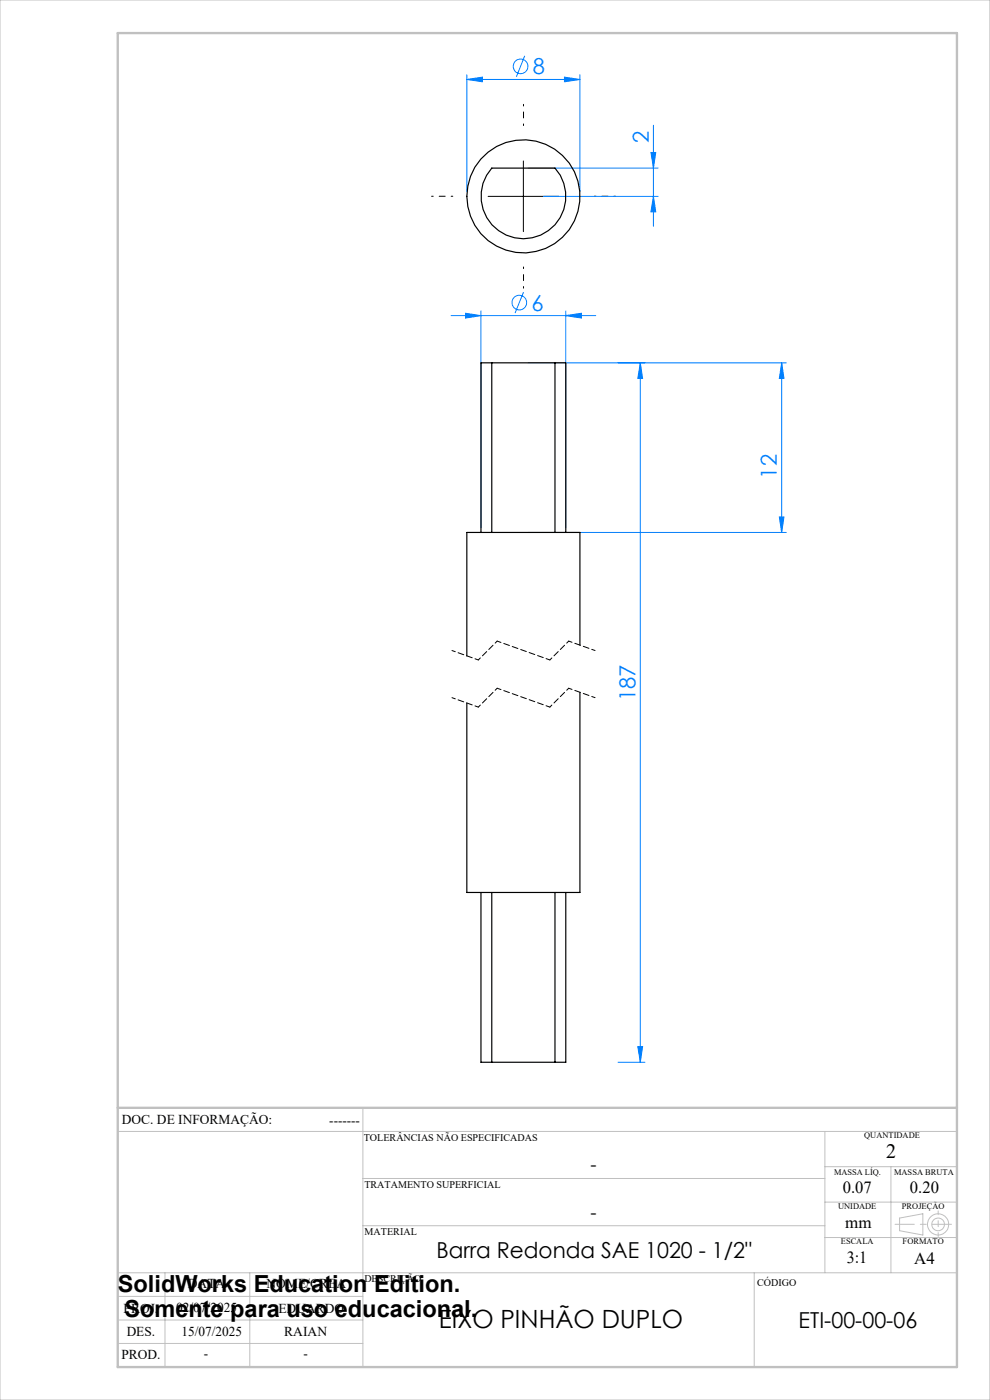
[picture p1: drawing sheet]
<svg xmlns="http://www.w3.org/2000/svg" width="210mm" height="297mm" viewBox="0 0 210 297" stroke-linecap="round" stroke-linejoin="round" font-family="sans-serif">
<g fill="none" stroke="#0080ff" stroke-width=".21">
<path d="M99 16.9l3.3-.5v1zM99 15.9v24.7M99 16.9h24M111.3 11.8l-1.8 4.5M119.7 16.4l3.3 .5-3.3 .5zM123 15.9v24.7M112 35.7h27.6M138.1 32.3h1l-.5 3.4zM138.6 26.6v21.4M115.3 41.7h24.3M138.6 41.7l.5 3.2h-1zM95.7 67h30.7"/>
<path d="M98.7 66.5l3.3 .5-3.3 .5zM102 66v46M111.1 62l-1.8 4.4M112 77h54.8M120 67l3.3-.5v1zM120 66v46M135.8 77l.5 3.3h-1zM135.8 77v148.4M165.8 77l.5 3.3h-1zM165.8 77v36M112 113h54.8M165.3 109.7h1l-.5 3.3z"/>
<path d="M131.1 225.4h5.7M135.3 222h1l-.5 3.4z"/>
<circle cx="110.4" cy="14.1" r="1.56"/>
<circle cx="110.2" cy="64.2" r="1.55"/>
</g>
<g fill="none" stroke="#c0c0c0" stroke-width=".21">
<path d="M0 0h210v297h-210zM77 235v55M25 240h178M77 250h98M175 240v30M175 255h28M175 247.5h28M189 247.5v22.5M190.8 258.4l5-.9v4.5l-5-.9zM25 275h52M25 270h178M35 270v20"/>
<path d="M53 270v20M77 260h98M160 270v20M175 262.5h28M25 285h52M25 280h52"/>
<circle cx="199" cy="259.7" r="1.34"/>
<circle cx="199" cy="259.7" r="2.25"/>
</g>
<path d="M111 26.6v-4.5M96 41.6h-4.5M111 56.6v4.5M126 41.6h4.5" fill="none" stroke="#000" stroke-width=".21" stroke-dasharray="15.2 1.3 1.3 1.3" stroke-dashoffset="14.9"/>
<path d="M111 34.1v15M103.5 41.7h15" fill="none" stroke="#000" stroke-width=".21"/>
<path d="M126.2 138l-5.6-2M101.5 150l-5.6-2M101.5 140l-5.6-2M126.2 148l-5.6-2" fill="none" stroke="#000" stroke-width=".21" stroke-dasharray="1.3 .6" stroke-dashoffset=".5"/>
<path d="M105.5 136l-4 4M120.6 136l-4 4M105.5 146l-4 4M120.6 146l-4 4" fill="none" stroke="#000" stroke-width=".21" stroke-dasharray="1.3 .6" stroke-dashoffset=".7"/>
<path d="M116.6 150l-11.1-4M116.6 140l-11.1-4" fill="none" stroke="#000" stroke-width=".21" stroke-dasharray="1.3 .6" stroke-dashoffset=".4"/>
<path d="M201.8 259.7h-11.9" fill="none" stroke="#c0c0c0" stroke-width=".21" stroke-dasharray="15.2 1.3 1.3 1.3" stroke-dashoffset="11.2"/>
<path d="M199 256.9v5.4" fill="none" stroke="#c0c0c0" stroke-width=".21" stroke-dasharray="15.2 1.3 1.3 1.3" stroke-dashoffset="14.4"/>
<path d="M25 7h178v283h-178zM25 235h178" fill="none" stroke="#c0c0c0" stroke-width=".5"/>
<g fill="#0080ff">
<path d="M120 67l3.3-.5v1zM98.7 66.5l3.3 .5-3.3 .5z"/>
<path d="M99 16.9l3.3-.5v1zM119.7 16.4l3.3 .5-3.3 .5z"/>
<path d="M138.1 32.3h1l-.5 3.4zM138.6 41.7l.5 3.2h-1zM135.8 77l.5 3.3h-1zM135.3 222h1l-.5 3.4zM165.8 77l.5 3.3h-1zM165.3 109.7h1l-.5 3.3z"/>
</g>
<g fill="none" stroke="#000" stroke-width=".25">
<path d="M104.3 35.7h13.4a9 9 0 0 1-.4 12.4 9 9 0 0 1-12.5 0 9 9 0 0 1-.5-12.4zM104.3 77h-2.3v36M104.3 77v36M104.3 77h13.4M117.7 77h2.3v36M117.7 77v36M123 136.9v-23.9h-24v26.2M123 146.9v42.4h-24v-40.1M102 189.3v36.1h2.3M104.3 189.3v36.1M117.7 189.3v36.1M120 189.3v36.1h-2.3"/>
<path d="M104.3 225.4h13.4"/>
<circle cx="111" cy="41.7" r="12"/>
</g>
<text font-size="5.3" x="93.1" y="281.7">EIXO PINHÃO DUPLO</text>
<g font-size="5">
<text x="25" y="274">SolidWorks Education Edition.</text>
<text x="26.4" y="279.5">Somente para uso educacional.</text>
</g>
<g font-size="4.7" fill="#0080ff">
<text x="113" y="15.8">8</text>
<text x="137.6" y="30.4" transform="rotate(-90 137.6 30.4)">2</text>
<text x="112.7" y="65.9">6</text>
<text x="164.8" y="101.5" transform="rotate(-90 164.8 101.5)">12</text>
<text x="134.8" y="148.7" transform="rotate(-90 134.8 148.7)">187</text>
</g>
<g font-size="4.7">
<text x="92.6" y="266.8">Barra Redonda SAE 1020 - 1/2&quot;</text>
<text x="169.4" y="281.7">ETI-00-00-06</text>
</g>
<text font-size="4.3" x="188" y="245.8">2</text>
<g font-size="4">
<text x="125.2" y="248.4">-</text>
<text x="125.2" y="258.6">-</text>
</g>
<g font-size="3.6">
<text x="178.8" y="253.1">0.07</text>
<text x="193" y="253.1">0.20</text>
<text x="179.3" y="260.6">mm</text>
<text x="179.6" y="267.9">3:1</text>
<text x="193.9" y="268.1">A4</text>
</g>
<g font-size="2.9">
<text x="25.9" y="238.4">DOC. DE INFORMAÇÃO:</text>
<text x="69.8" y="238.6">-------</text>
<text x="39.9" y="273.2">DATA</text>
<text x="56.5" y="273.2">NOME/CREA</text>
<text x="26.2" y="278.6">PROJ.</text>
<text x="37.4" y="278.2">02/07/2025</text>
<text x="59" y="278.6">EDUARDO</text>
<text x="26.9" y="283.4">DES.</text>
<text x="38.5" y="283.4">15/07/2025</text>
<text x="60.3" y="283.4">RAIAN</text>
<text x="25.7" y="288.3">PROD.</text>
<text x="43.3" y="288">-</text>
<text x="64.4" y="288">-</text>
</g>
<g font-size="2.2">
<text x="77.2" y="242.1">TOLERÂNCIAS NÃO ESPECIFICADAS</text>
<text x="77.3" y="251.9">TRATAMENTO SUPERFICIAL</text>
<text x="77.3" y="261.9">MATERIAL</text>
<text x="77.3" y="272.1">DESCRIÇÃO</text>
<text x="160.6" y="272.8">CÓDIGO</text>
</g>
<g font-size="1.8">
<text x="183.3" y="241.4">QUANTIDADE</text>
<text x="176.9" y="249.2">MASSA LÍQ.</text>
<text x="189.7" y="249.2">MASSA BRUTA</text>
<text x="177.8" y="256.5">UNIDADE</text>
<text x="191.3" y="256.5">PROJEÇÃO</text>
<text x="178.4" y="264">ESCALA</text>
<text x="191.5" y="264">FORMATO</text>
</g>
</svg>
